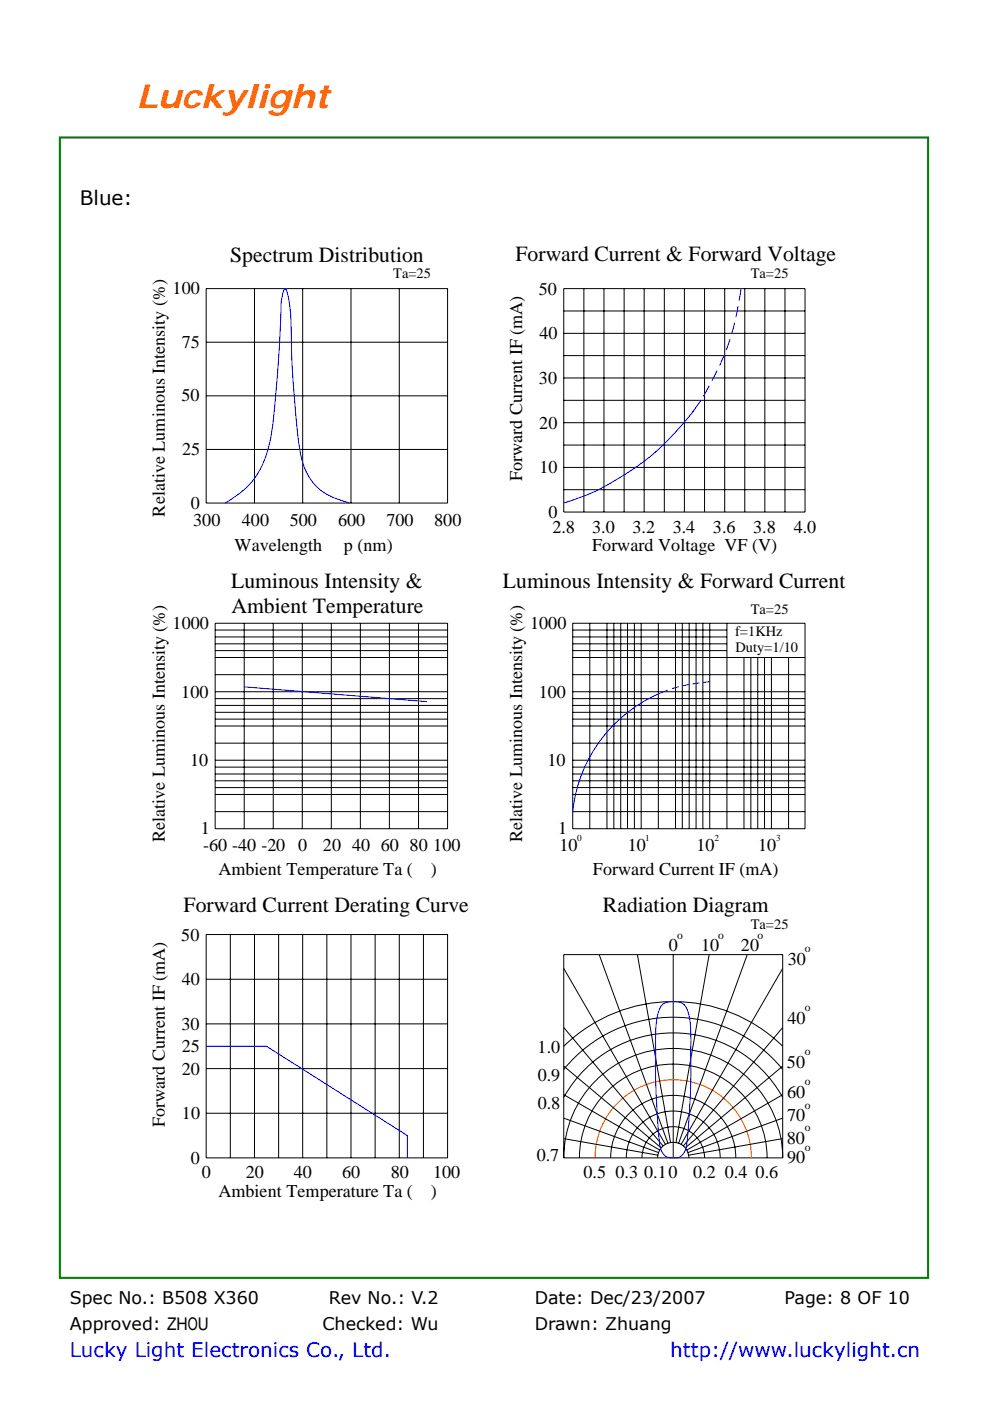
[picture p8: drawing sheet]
<svg xmlns="http://www.w3.org/2000/svg" width="210mm" height="297mm" viewBox="0 0 210 297" stroke-linecap="round" stroke-linejoin="round" font-family="sans-serif">
<path d="M12.7 29.2h184.1v241.7h-184.1z" fill="none" stroke="#008000" stroke-width=".44"/>
<g fill="none" stroke="#000" stroke-width=".21">
<path d="M43.7 61.2h51.2v45.5h-51.2zM43.7 72.6h51.2M54 61.2v45.5M64.2 61.2v45.5M74.4 61.2v45.5M84.7 61.2v45.5M119.6 61.2h51.2v47.4h-51.2zM119.6 65.9h51.2M119.6 70.7h51.2M119.6 75.4h51.2M123.8 61.2v47.4M128.1 61.2v47.4"/>
<path d="M132.4 61.2v47.4M136.6 61.2v47.4M140.9 61.2v47.4M145.2 61.2v47.4M149.4 61.2v47.4M153.7 61.2v47.4M158 61.2v47.4M162.2 61.2v47.4M166.5 61.2v47.4M43.7 95.3h51.2M43.7 83.9h51.2M119.6 80.1h51.2"/>
<path d="M119.6 84.9h51.2M119.6 89.6h51.2M119.6 94.4h51.2M119.6 99.1h51.2M119.6 103.8h51.2M45.6 132.1h49.3v43.6h-49.3zM45.6 133.6h49.3M45.6 135h49.3M45.6 136.5h49.3M45.6 137.9h49.3M45.6 139.4h49.3M51.8 132.1v43.6"/>
<path d="M58 132.1v43.6M64.1 132.1v43.6M70.3 132.1v43.6M76.4 132.1v43.6M82.6 132.1v43.6M88.8 132.1v43.6M121.5 132.1h49.3v43.6h-49.3zM121.5 133.6h32.7M121.5 135h32.7M121.5 136.5h32.7M121.5 137.9h32.7M121.5 139.4h49.3"/>
<path d="M125.1 132.1v43.6M128.7 132.1v43.6M130.2 132.1v43.6M131.7 132.1v43.6M133.1 132.1v43.6M134.6 132.1v43.6M136 132.1v43.6M139.6 132.1v43.6M143.3 132.1v43.6M144.7 132.1v43.6M146.2 132.1v43.6M147.6 132.1v43.6"/>
<path d="M149.1 132.1v43.6M150.5 132.1v43.6M154.2 132.1v43.6M157.8 139.4v36.3M159.3 139.4v36.3M160.7 139.4v36.3M162.2 139.4v36.3M163.6 139.4v36.3M167.3 139.4v36.3M45.6 146.7h49.3M45.6 143h49.3M45.6 148.1h49.3"/>
<path d="M45.6 149.6h49.3M45.6 151h49.3M45.6 152.5h49.3M45.6 153.9h49.3M45.6 157.6h49.3M121.5 146.7h49.3M121.5 143h49.3M121.5 148.1h49.3M121.5 149.6h49.3M121.5 151h49.3M121.5 152.5h49.3M121.5 153.9h49.3"/>
<path d="M121.5 157.6h49.3M45.6 161.2h49.3M45.6 162.6h49.3M45.6 164.1h49.3M45.6 165.5h49.3M45.6 167h49.3M45.6 168.4h49.3M45.6 172.1h49.3M121.5 161.2h49.3M121.5 162.6h49.3M121.5 164.1h49.3M121.5 165.5h49.3"/>
<path d="M121.5 167h49.3M121.5 168.4h49.3M121.5 172.1h49.3M43.7 198.1h51.2v47.4h-51.2zM48.9 198.1v47.4M54 198.1v47.4M59.1 198.1v47.4M64.2 198.1v47.4M69.3 198.1v47.4M74.4 198.1v47.4M79.6 198.1v47.4M84.7 198.1v47.4"/>
<path d="M89.8 198.1v47.4M43.7 207.6h51.2M43.7 217.1h51.2M119.6 217.8l21.1 25.2M119.6 205.3l21.5 37.3M127.1 202.4l14.6 40M135.2 202.4l7 39.8M142.8 202.4v43.1M150.4 202.4l-7 39.8M158.5 202.4l-14.6 40M166 217.8l-21.1 25.2M166 205.3l-21.5 37.3"/>
<path d="M43.7 226.6h51.2M43.7 236h51.2M119.6 232.7a26.6 26.6 0 0 1 46.4 0M119.6 226.7a29.9 29.9 0 0 1 46.4 0M119.6 221.8a33.2 33.2 0 0 1 46.4 0M119.6 237.1l20.1 7.3M119.6 232.1l20.3 11.7M119.6 226l20.7 17.4M166 237.1l-20.1 7.3M166 232.1l-20.3 11.7M166 226l-20.7 17.4M119.6 245.5a23.2 23.2 0 0 1 23.2-23.2 23.2 23.2 0 0 1 23.2 23.2"/>
<path d="M119.6 245.5v-43.1h46.4v43.1M119.6 245.5h46.4M119.6 241.4l19.9 3.5M122.9 245.5a19.9 19.9 0 0 1 19.9-19.9 19.9 19.9 0 0 1 19.9 19.9M129.5 245.5a13.3 13.3 0 0 1 13.3-13.3 13.3 13.3 0 0 1 13.3 13.3M132.8 245.5a10 10 0 0 1 10-9.9 10 10 0 0 1 10 9.9M136.2 245.5a6.6 6.6 0 0 1 6.6-6.6 6.6 6.6 0 0 1 6.6 6.6M139.5 245.5a3.3 3.3 0 0 1 3.3-3.3 3.3 3.3 0 0 1 3.3 3.3M166 241.4l-19.9 3.5"/>
</g>
<g fill="none" stroke="#00f" stroke-width=".21">
<path d="M152.1 78.6l-1.1 2.1M153.6 75.3l-1 2.2M154.8 71.9l-.7 2.3M155.8 68.4l-.6 2.4M156.5 64.9l-.4 2.4M157.2 61.2l-.4 2.5M148.7 84.9l-1.8 2.5-1.6 2a54 54 0 0 1-25.7 17.3M150.4 81.8l-1.2 2.2M47.8 106.7a17.5 17.5 0 0 0 9.4-12.7 184.2 184.2 0 0 0 2-20l.4-9.7 .5-2.6 .2-.4 .3-.1a5.9 5.9 0 0 1 .7 2.7 124.1 124.1 0 0 1 .6 13.2 207.5 207.5 0 0 0 1.9 19.3 11.8 11.8 0 0 0 9.4 10l.9 .3M51.8 145.6l38.7 3.2M141.6 146.3a30.8 30.8 0 0 0-20.1 25.8M144 145.6l-1.4 .4"/>
<path d="M146.2 145.1l-1.5 .3M148.4 144.8l-1.5 .2M150.5 144.5l-1.4 .2M140.6 212.9a4.7 4.7 0 0 1 4.4 0 9.1 9.1 0 0 1 1.5 5.9v1a159.5 159.5 0 0 1-1 23.7 2.38 2.38 0 0 1-2.7 2 2.55 2.55 0 0 1-2.8-2.6 158.7 158.7 0 0 1-.7-27l.4-1.6 .6-1zM43.7 221.8h12.8l29.9 19v4.7"/>
</g>
<path d="M126.2 245.5a16.6 16.6 0 0 1 16.6-16.6 16.6 16.6 0 0 1 16.6 16.6" fill="none" stroke="#f00" stroke-width=".21"/>
<text font-size="7" fill="#ff6500" x="28.9" y="22.9">Luckylight</text>
<g font-size="4.6">
<text x="48.8" y="55.5">Spectrum Distribution</text>
<text x="109.3" y="55.4">Forward Current &amp; Forward Voltage</text>
<text x="49" y="124.6">Luminous Intensity &amp;</text>
<text x="106.7" y="124.6">Luminous Intensity &amp; Forward Current</text>
<text x="49.1" y="129.9">Ambient Temperature</text>
<text x="38.9" y="193.3">Forward Current Derating Curve</text>
<text x="127.9" y="193.3">Radiation Diagram</text>
</g>
<text font-size="4.2" x="16.9" y="43.6">Blue:</text>
<g font-size="4.2" fill="#00f">
<text x="14.8" y="287.7">Lucky Light Electronics Co., Ltd.</text>
<text x="142.2" y="287.7">http://www.luckylight.cn</text>
</g>
<g font-size="3.8">
<text x="36.6" y="62.4">100</text>
<text x="114.3" y="62.5">50</text>
<text x="114.4" y="71.9">40</text>
<text x="38.5" y="73.7">75</text>
<text x="114.3" y="81.4">30</text>
<text x="38.5" y="85.1">50</text>
<text x="114.4" y="90.9">20</text>
<text x="38.6" y="96.5">25</text>
<text x="114.4" y="100.4">10</text>
<text x="40.5" y="107.9">0</text>
<text x="110.8" y="102" transform="rotate(-90 110.8 102)">Forward Current IF (mA)</text>
<text x="34.9" y="109.5" transform="rotate(-90 34.9 109.5)">Relative Luminous Intensity (%)</text>
<text x="41" y="111.5">300</text>
<text x="51.3" y="111.5">400</text>
<text x="61.4" y="111.5">500</text>
<text x="71.7" y="111.5">600</text>
<text x="82" y="111.5">700</text>
<text x="92.1" y="111.5">800</text>
<text x="116.3" y="109.8">0</text>
<text x="117.2" y="112.9">2.8</text>
<text x="125.6" y="112.9">3.0</text>
<text x="134.2" y="112.9">3.2</text>
<text x="142.7" y="112.9">3.4</text>
<text x="151.2" y="112.9">3.6</text>
<text x="159.7" y="112.9">3.8</text>
<text x="168.4" y="112.9">4.0</text>
<text x="49.8" y="116.8">Wavelength</text>
<text x="73" y="116.8">p (nm)</text>
<text x="125.6" y="116.8">Forward Voltage VF (V)</text>
<text x="36.6" y="133.3">1000</text>
<text x="112.4" y="133.3">1000</text>
<text x="38.5" y="148">100</text>
<text x="114.3" y="148">100</text>
<text x="40.3" y="162.3">10</text>
<text x="116.1" y="162.3">10</text>
<text x="34.9" y="178.6" transform="rotate(-90 34.9 178.6)">Relative Luminous Intensity (%)</text>
<text x="42.6" y="176.9">1</text>
<text x="110.8" y="178.6" transform="rotate(-90 110.8 178.6)">Relative Luminous Intensity (%)</text>
<text x="118.4" y="176.9">1</text>
<text x="43.1" y="180.5">-60 -40 -20</text>
<text x="46.3" y="185.6">Ambient Temperature Ta (</text>
<text x="63.3" y="180.5">0</text>
<text x="68.5" y="180.5">20 40 60 80 100</text>
<text x="91.4" y="185.6">)</text>
<text x="118.7" y="180.5">10</text>
<text x="125.8" y="185.4">Forward Current IF (mA)</text>
<text x="133.2" y="180.5">10</text>
<text x="147.7" y="180.5">10</text>
<text x="160.8" y="180.5">10</text>
<text x="38.5" y="199.4">50</text>
<text x="141.9" y="201.6">0</text>
<text x="148.7" y="201.6">10</text>
<text x="157.2" y="201.6">20</text>
<text x="38.6" y="208.9">40</text>
<text x="167.1" y="204.5">30</text>
<text x="38.5" y="218.3">30</text>
<text x="167" y="217">40</text>
<text x="38.5" y="227.8">20</text>
<text x="38.5" y="223.1">25</text>
<text x="114" y="223.4">1.0</text>
<text x="166.9" y="226.4">50</text>
<text x="114" y="229.3">0.9</text>
<text x="166.9" y="232.7">60</text>
<text x="34.9" y="239" transform="rotate(-90 34.9 239)">Forward Current IF (mA)</text>
<text x="38.6" y="237.3">10</text>
<text x="114" y="235.2">0.8</text>
<text x="167" y="237.7">70</text>
<text x="166.9" y="242.5">80</text>
<text x="40.5" y="246.8">0</text>
<text x="42.8" y="249.9">0</text>
<text x="52.1" y="249.9">20</text>
<text x="62.3" y="249.9">40</text>
<text x="72.6" y="249.9">60</text>
<text x="82.9" y="249.9">80</text>
<text x="91.9" y="249.9">100</text>
<text x="113.8" y="246.3">0.7</text>
<text x="123.8" y="249.9">0.5</text>
<text x="130.6" y="249.9">0.3</text>
<text x="136.6" y="249.9">0.10</text>
<text x="147" y="249.9">0.2 0.4 0.6</text>
<text x="167" y="246.7">90</text>
<text x="46.3" y="253.8">Ambient Temperature Ta (</text>
<text x="91.4" y="253.8">)</text>
</g>
<g font-size="3.7">
<text x="14.8" y="276.4">Spec No.: B508 X360</text>
<text x="69.8" y="276.4">Rev No.: V.2</text>
<text x="113.4" y="276.4">Date: Dec/23/2007</text>
<text x="166.4" y="276.4">Page: 8 OF 10</text>
<text x="14.8" y="282.1">Approved: ZHOU</text>
<text x="68.4" y="282.1">Checked: Wu</text>
<text x="113.4" y="282.1">Drawn: Zhuang</text>
</g>
<g font-size="3.1">
<text x="83.4" y="59">Ta=25</text>
<text x="159.2" y="59">Ta=25</text>
<text x="159.2" y="130.1">Ta=25</text>
<text x="155.9" y="134.8">f=1KHz</text>
<text x="156" y="138.3">Duty=1/10</text>
<text x="159.2" y="196.9">Ta=25</text>
</g>
<g font-size="2.4">
<text x="143.6" y="199">o</text>
<text x="152.4" y="199">o</text>
<text x="160.7" y="199">o</text>
<text x="170.7" y="201.9">o</text>
<text x="170.7" y="214.4">o</text>
<text x="170.7" y="223.8">o</text>
<text x="170.7" y="230.1">o</text>
<text x="170.7" y="235.1">o</text>
<text x="170.7" y="239.9">o</text>
<text x="170.7" y="244.1">o</text>
</g>
<g font-size="2">
<text x="122.4" y="178.2">0</text>
<text x="136.8" y="178.2">1</text>
<text x="151.6" y="178.2">2</text>
<text x="164.6" y="178.2">3</text>
</g>
</svg>
